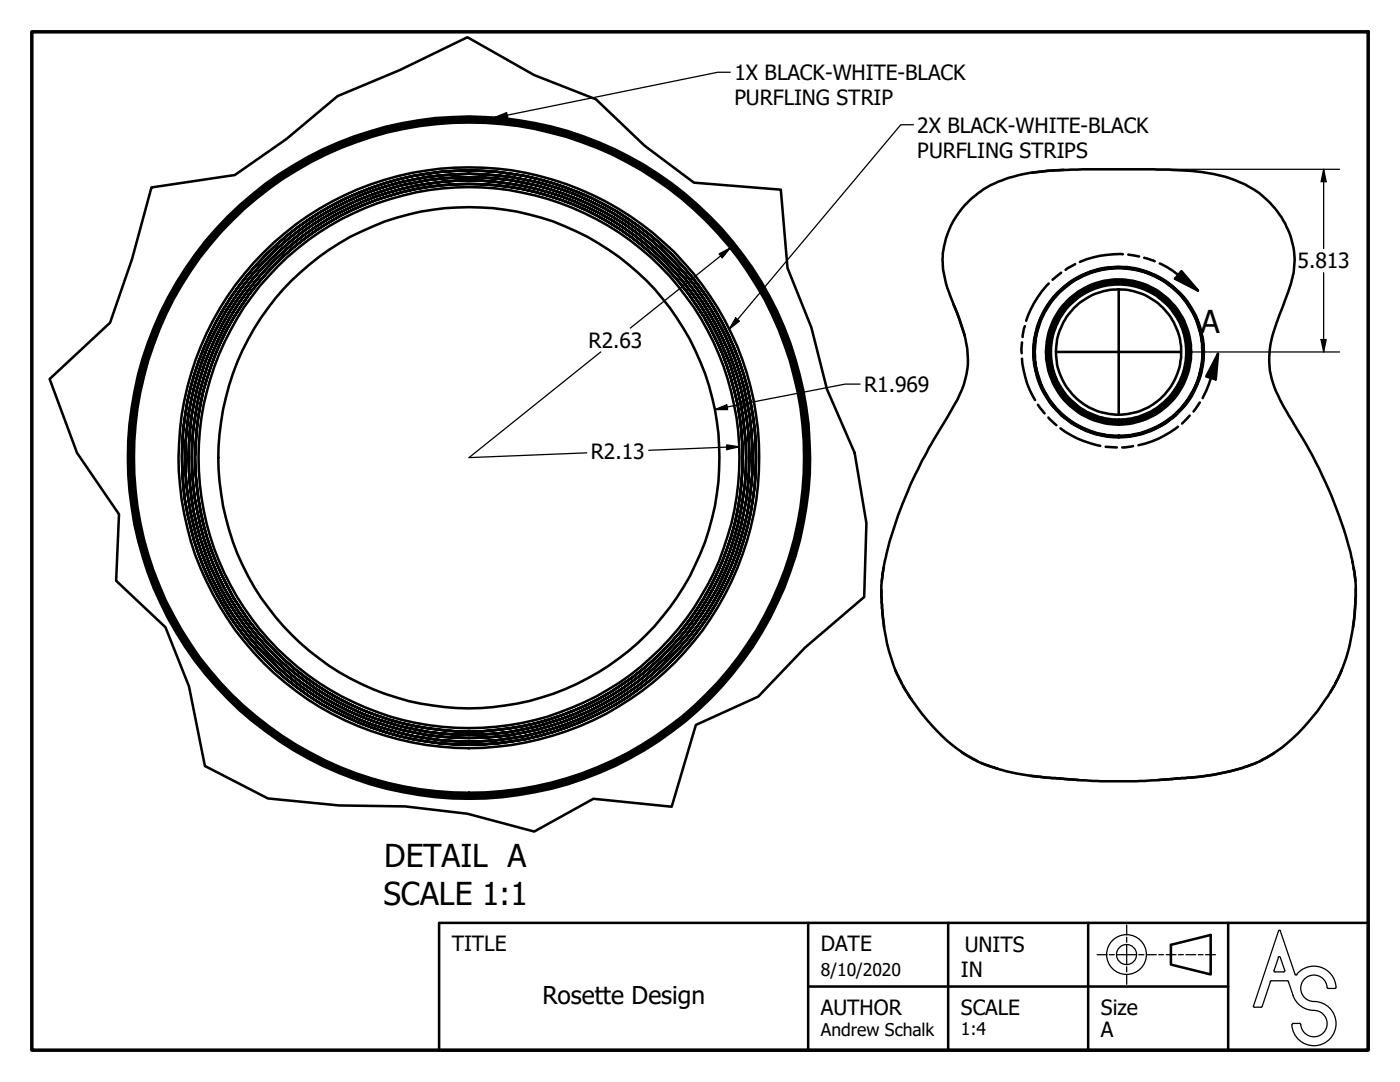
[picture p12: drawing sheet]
<svg xmlns="http://www.w3.org/2000/svg" width="279mm" height="216mm" viewBox="0 0 279 216" stroke-linecap="round" stroke-linejoin="round" font-family="sans-serif">
<!-- layer: Visible (ANSI) -->
<g fill="none" stroke="#000" stroke-width=".51">
<path d="M212.3 33.9l-3.4 .2-3 .4M190.3 60.8l1.2 3 1 3.2M175.9 117.7l.1 3.6 .5 3.9M176.3 113.3l-.3 2.7M269.9 112.2a23.9 23.9 0 0 1 .6 7.4 37 37 0 0 1-3.9 16.7M269.9 112.1a90.6 90.6 0 0 0-12.7-29.2 22.1 22.1 0 0 1-3.9-10.7 21.6 21.6 0 0 1 2-9.3l1.2-3.2a16.7 16.7 0 0 0 .8-13.3 19 19 0 0 0-14-11.4 67.7 67.7 0 0 0-13-1.2h-5.9a158.4 158.4 0 0 0-18.8 .7 24.9 24.9 0 0 0-10.4 4 16.8 16.8 0 0 0-7 15.3 31.5 31.5 0 0 0 2.9 8.9 24.7 24.7 0 0 1 2.1 10 19.1 19.1 0 0 1-3.3 9l-1.2 2.1a87.5 87.5 0 0 0-12.2 28.4 25.2 25.2 0 0 0-.5 7.9 38.9 38.9 0 0 0 3.7 15.7l.2 .5a43.6 43.6 0 0 0 12.3 14l3.2 1.8 1.3 .5a44 44 0 0 0 11.9 2.5l2.9 .2a133.1 133.1 0 0 0 31.8-.9 37.5 37.5 0 0 0 8.5-2.7l.5-.3a32.4 32.4 0 0 0 10.7-9.5l2-3 1.6-2.6M270.1 113.3l.4 2.6M270.6 117.5l-.1 3-.5 4.7M178.7 133.7l1.2 2.6M180.2 136.9l1.7 2.7M266.3 136.9l-.8 1.2M267.8 133.7l-1.2 2.6"/>
<path d="M191.9 150.1l3.2 1.9M195.8 152.2l3.3 1.2M205.6 154.8l9.7 .8M250.8 152.2l-1.7 .6a52.8 52.8 0 0 1-13.9 2.5l-4 .3M254.3 150.2l-3 1.8"/>
<circle cx="223.2" cy="70.2" r="14"/>
<circle cx="223.2" cy="70.2" r="14.5"/>
<circle cx="223.2" cy="70.2" r="17"/>
<circle cx="223.2" cy="70.3" r="13.5"/>
<circle cx="223.2" cy="70.2" r="13.6"/>
<circle cx="223.2" cy="70.2" r="14.2"/>
<circle cx="223.2" cy="70.2" r="16.8"/>
<circle cx="223.3" cy="70.2" r="12.5"/>
<circle cx="223.3" cy="70.3" r="14.3"/>
<circle cx="223.3" cy="70.3" r="13.8"/>
<circle cx="223.3" cy="70.2" r="16.7"/>
<circle cx="223.3" cy="70.3" r="16.9"/>
<circle cx="93.6" cy="91.3" r="50"/>
<circle cx="93.6" cy="91.3" r="54.7"/>
<circle cx="93.6" cy="91.3" r="54"/>
<circle cx="93.6" cy="91.3" r="58"/>
<circle cx="93.6" cy="91.3" r="67.7"/>
<circle cx="93.6" cy="91.3" r="57.3"/>
<circle cx="93.6" cy="91.4" r="67.3"/>
<circle cx="93.6" cy="91.3" r="66.9"/>
<circle cx="93.6" cy="91.3" r="55.9"/>
<circle cx="93.6" cy="91.3" r="55.3"/>
<circle cx="93.6" cy="91.3" r="56.6"/>
<circle cx="93.6" cy="91.3" r="68.1"/>
</g>
<!-- layer: Break Line (ANSI) -->
<path d="M30.2 37.4l16.7-2.5 10.2-7.2 10.3-8.5 12.4-5.2 13.5-6.6 13.3 7.6 12.3 4.8 9.8 9.3 9.8 7.3 17.3 1.4 1.4 15.7 4.7 11.8 3.1 12.4 5.6 12.7 2.3 14-.4 14.7-11.8 10.1-9.4 9.8-12.4 5.7-4.9 16.3-15.6-1.6-11.8 6.5-13.3-3.5-12.5-1.5-13.1-.2-14.2-1.4-12.6-6.5-3.2-15.8-4.7-11.8-9.8-9.3 .5-13.3-8.3-12.2-5.5-14.8 12.1-11.2 4.4-12.7z" fill="none" stroke="#000" stroke-width=".51"/>
<!-- layer: Detail Boundary (ANSI) -->
<g fill="none" stroke="#000" stroke-width=".51">
<path d="M209.3 56.6a19.7 19.7 0 0 0-4.5 7.4M211.8 54.4l-1.7 1.4M214.6 52.7l-1.9 1.1M224.1 50.7h-.5a20.2 20.2 0 0 0-8.1 1.6M225.2 50.8l2.1 .4M228.3 51.4l2.1 .7M231.5 52.6a15.2 15.2 0 0 1 3.6 2.3l4 3.1M235.8 54.1l3.3 3.9-4.6-2.4zM204 71.6v.9a18.2 18.2 0 0 0 2.6 7.3M204 68.3l-.1 2.2M204.5 65.1l-.4 2.1M243.1 70.6l-.5 5.1-1.9-.6z"/>
<path d="M243.1 70.6a35.4 35.4 0 0 1-3 8.6l-.1 .2M207.1 80.8l1.4 1.7M209.2 83.3l1.6 1.5M211.6 85.5a18.7 18.7 0 0 0 8 3.5M220.7 89.2l2.2 .1M226.1 89l-2.1 .3M235.1 85.2l-.4 .3a18.8 18.8 0 0 1-7.5 3.3M237.4 82.9l-1.5 1.6M239.5 80.3l-1.3 1.8"/>
</g>
<g fill="#000">
<path d="M235.8 54.1l3.3 3.9-4.6-2.4z" fill-rule="evenodd"/>
<path d="M243.1 70.6l-.5 5.1-1.9-.6z" fill-rule="evenodd"/>
</g>
<!-- layer: Border (ANSI) -->
<path d="M6.3 6.3h266.7v203.2h-266.7z" fill="none" stroke="#000" stroke-width=".7"/>
<!-- layer: Sketch Geometry (ANSI) -->
<g fill="none" stroke="#000" stroke-width=".25">
<path d="M218.9 190.5h2M221.4 190.5h1M222.9 190.5h3.9M224.9 188.5v4M224.9 184.6v2M224.9 187v1M224.9 192.9v1M224.9 194.4v2M227.3 190.5h1M228.8 190.5h2M231.3 190.5h.9M232.7 190.5h2"/>
<path d="M235.2 190.5h1M236.7 190.5h1.9M239.1 190.5h1M240.6 190.5h2M253.6 195.8l-1.7 5M253.7 195.7l-.2 .2M253.7 195.7h3.2M254.3 193.6l.2 .3h1.7M255.1 191l.2-.1 .2 .1M255.1 191.1l-.8 2.6M255.1 185.8l-4.9 14.9M255.5 185.8l2.9 8.6"/>
<path d="M255.5 191.1l.9 2.6M255.6 185.8l-.2-.2-.2 .2M256.4 193.6l-.2 .3M257 195.7l.2 .2M257.1 195.8a8.3 8.3 0 0 0 2 4.6 5 5 0 0 0 3.7 1.3 2.64 2.64 0 0 1 2 2.9 2.64 2.64 0 0 1-2.6 2.3 2.64 2.64 0 0 1-2.6-2.4M258.5 194.4l.1 .2 .2-.1M258.8 194.4a4.4 4.4 0 0 1 4.9-1.4 4.4 4.4 0 0 1 2.9 4.2h-.2M264.9 197a2.64 2.64 0 0 0-2.8-2.4 2.64 2.64 0 0 0-2.5 2.7 2.64 2.64 0 0 0 2.6 2.5 4.4 4.4 0 0 1 4.4 4.4 4.4 4.4 0 0 1-4.2 4.5 4.4 4.4 0 0 1-4.6-4.2M264.9 197l.2 .2M265 197.2h1.4M250.1 200.7l.1 .2 .2 .1h1.3l.2-.2M258.1 204.2h1.3"/>
<path d="M258.1 204.2l-.2 .2M259.4 204.2l.2 .2"/>
<circle cx="224.8" cy="190.5" r="4"/>
<circle cx="224.8" cy="190.5" r="2"/>
</g>
<!-- layer: Title (ANSI) -->
<path d="M161.3 184.1h-73.7v25.4h73.7M161.3 196.8h83.8M189.2 184.1v25.4h83.8v-25.4h-55.8v25.4M189.2 184.1h-27.9v25.4h27.9M189.2 184.1h28M233.7 188.5l7.9-1.9v7.8l-7.9-1.9zM245.1 184.1v25.4" fill="none" stroke="#000" stroke-width=".51"/>
<!-- layer: Sketch Geometry (ANSI) -->
<path d="M223.3 57.7v25M210.8 70.2h24.9" fill="none" stroke="#000" stroke-width=".51"/>
<!-- layer: Dimension (ANSI) -->
<g fill="none" stroke="#000" stroke-width=".25">
<path d="M224.9 33.8h42.4M264.2 33.8l.5 2.5h-1zM264.2 33.8v15.8M143.5 50.7l2.2-1.2-1.6 1.9zM145.7 49.5l-19.9 16M264.2 54.4v15.8M119.9 70.2l-26.3 21.1 23.5-.9M171.6 76.6h-2.9l-26 5.1M237.3 70.2h30M263.7 67.8h1l-.5 2.4zM142.7 81.7l2.3-.9 .2 .9zM145 88.8l2.5 .4-2.5 .5z"/>
<path d="M147.5 89.2l-18 .7"/>
</g>
<g fill="#000">
<path d="M264.2 33.8l.5 2.5h-1z" fill-rule="evenodd"/>
<path d="M143.5 50.7l2.2-1.2-1.6 1.9z" fill-rule="evenodd"/>
<path d="M263.7 67.8h1l-.5 2.4z" fill-rule="evenodd"/>
<path d="M142.7 81.7l2.3-.9 .2 .9z" fill-rule="evenodd"/>
<path d="M145 88.8l2.5 .4-2.5 .5z" fill-rule="evenodd"/>
</g>
<!-- layer: Symbol (ANSI) -->
<path d="M145.7 14.4h-2.4l-44.6 9M98.7 23.4l2.4-.9 .2 .9zM182.3 24.9h-2.5l-34.3 40.8M146.8 63.4l.8 .7-2.1 1.6z" fill="none" stroke="#000" stroke-width=".25"/>
<g fill="#000">
<path d="M98.7 23.4l2.4-.9 .2 .9z" fill-rule="evenodd"/>
<path d="M146.8 63.4l.8 .7-2.1 1.6z" fill-rule="evenodd"/>
</g>
<g font-size="6.3">
<text x="239.6" y="66.4">A</text>
<text x="76.6" y="173">DETAIL A</text>
<text x="76.5" y="180.5">SCALE 1:1</text>
</g>
<text font-size="4.9" x="108.3" y="200.4">Rosette Design</text>
<g font-size="4.2">
<text x="146.6" y="15.9">1X BLACK-WHITE-BLACK</text>
<text x="146.6" y="21">PURFLING STRIP</text>
<text x="183.1" y="26.5">2X BLACK-WHITE-BLACK</text>
<text x="183.1" y="31.5">PURFLING STRIPS</text>
<text x="259" y="53.5">5.813</text>
<text x="117.5" y="69.3">R2.63</text>
<text x="172.5" y="78.2">R1.969</text>
<text x="117.9" y="91.6">R2.13</text>
<text x="90.2" y="189.7">TITLE</text>
<text x="163.8" y="189.7">DATE</text>
<text x="192.5" y="190">UNITS</text>
<text x="191.8" y="195">IN</text>
<text x="163.8" y="202.5">AUTHOR</text>
<text x="191.8" y="202.5">SCALE</text>
<text x="219.7" y="202.5">Size</text>
<text x="219.7" y="206.9">A</text>
</g>
<g font-size="3.5">
<text x="163.8" y="194.7">8/10/2020</text>
<text x="163.8" y="206.6">Andrew Schalk</text>
<text x="191.8" y="206.5">1:4</text>
</g>
</svg>
